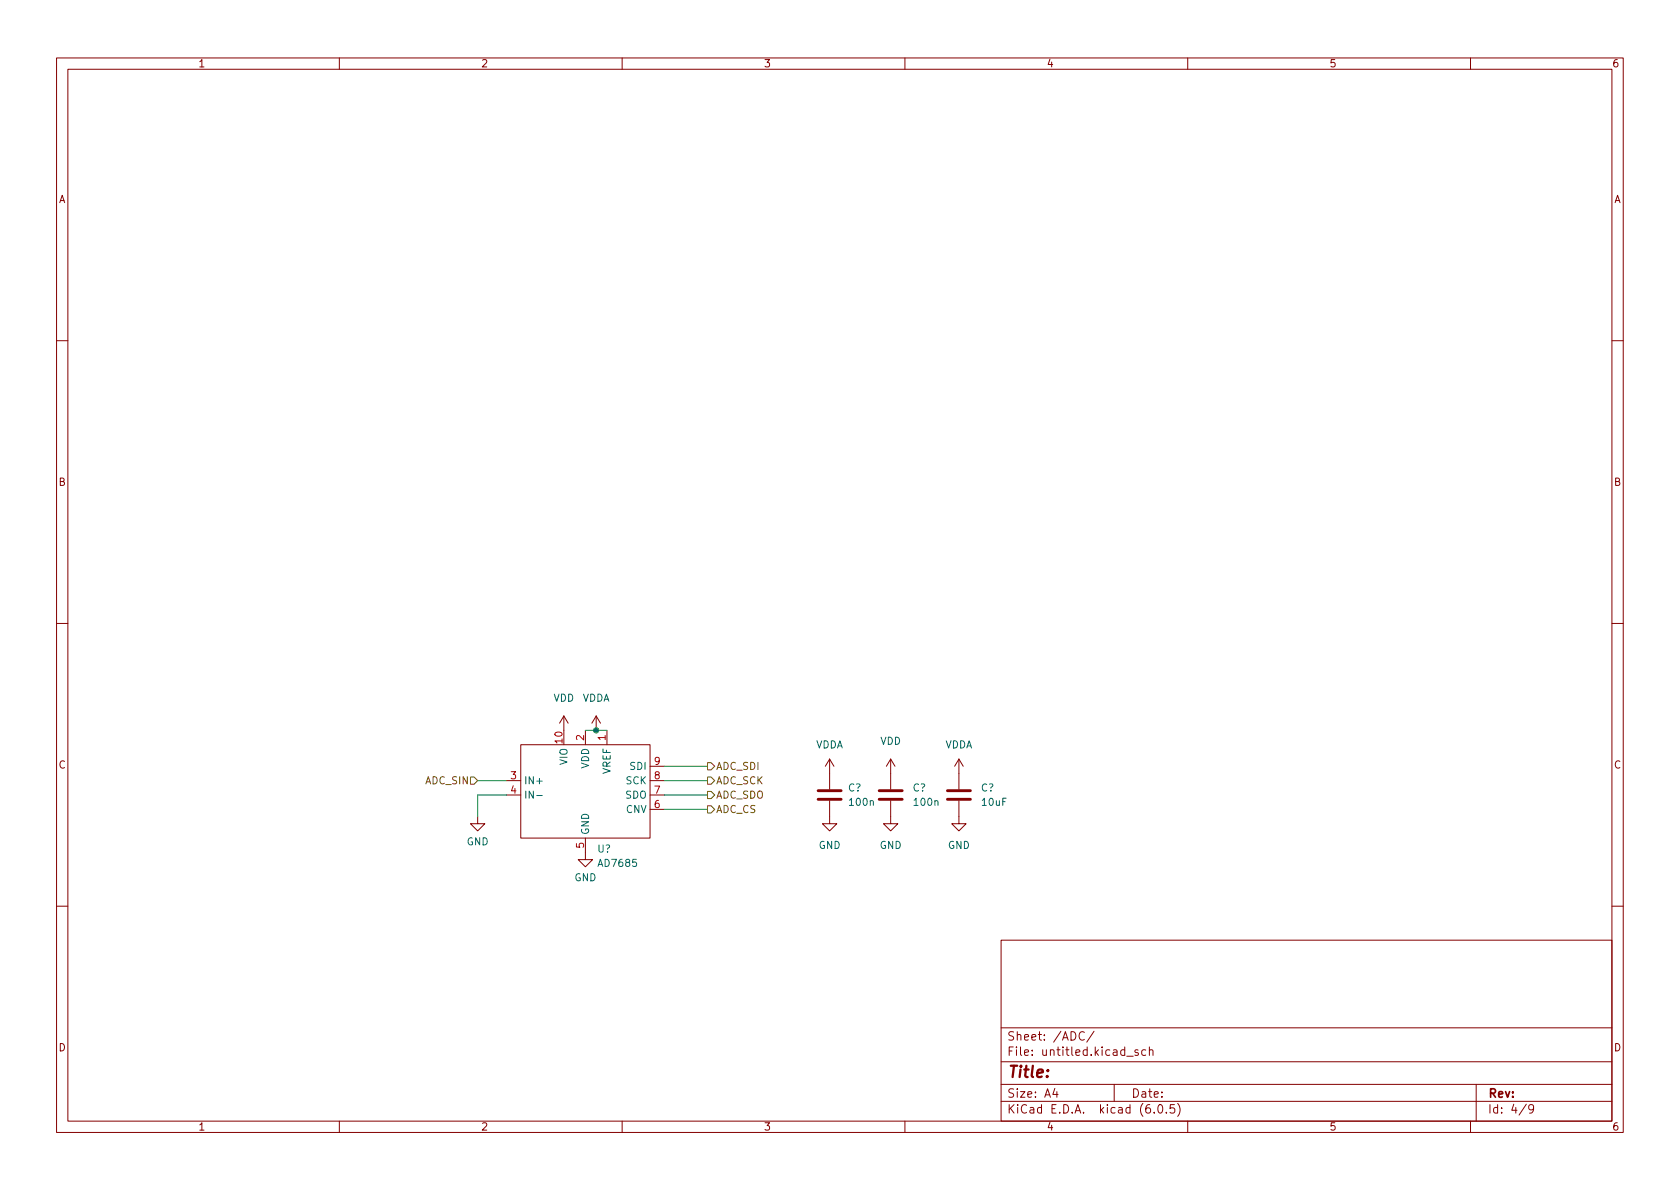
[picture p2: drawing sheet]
<svg xmlns="http://www.w3.org/2000/svg" width="297mm" height="210mm" viewBox="0 0 297 210" stroke-linecap="round" stroke-linejoin="round" font-family="sans-serif">
<g fill="none" stroke="#840000" stroke-width=".18">
<path d="M10 10.2h277v190.1h-277zM12 12.2h273v186.1h-273zM60 10.2v2M110 10.2v2M160 10.2v2M210 10.2v2M260 10.2v2M10 60.2h2M285 60.2h2M10 110.2h2M285 110.2h2M89.5 138h2.6"/>
<path d="M92.1 131.7h22.8v16.5h-22.8zM99.7 126.6l-.8 1.3M99.7 126.6v2.6M99.7 126.6l.8 1.3M103.5 129.2v2.5M105.4 126.6l-.8 1.3M105.4 126.6v2.6M105.4 126.6l.8 1.3M107.3 129.2v2.5M114.9 138h2.6M114.9 135.5h2.6M146.7 134.2l-.8 1.3"/>
<path d="M146.7 134.2v5.4M146.7 134.2l.7 1.3M157.5 134.2l-.8 1.3M157.5 134.2v5.4M157.5 134.2l.7 1.3M169.5 134.2l-.7 1.3M169.5 134.2v5.4M169.5 134.2l.8 1.3M84.5 144.4v1.3h1.2l-1.2 1.2-1.3-1.2h1.3M89.5 140.6h2.6M103.5 148.2v3.8h1.3l-1.3 1.3-1.3-1.3h1.3M114.9 140.6h2.6"/>
<path d="M114.9 143.1h2.6M146.7 141.6v4.1h1.3l-1.3 1.2-1.3-1.2h1.3M157.5 141.6v4.1h1.2l-1.2 1.2-1.3-1.2h1.3M169.5 141.6v4.1h1.3l-1.3 1.2-1.2-1.2h1.2M10 160.2h2M177 166.3h108v32h-108zM285 160.2h2M60 198.3v2M110 198.3v2M160 198.3v2M177 194.8h108M177 191.8h108"/>
<path d="M177 187.8h108M177 181.8h108M186.5 192.5l-.4 1h1M186.9 193v1M191.7 182.6a.6 .6 0 0 0-.7 0 .6 .6 0 0 0-.2 .7 .56 .56 0 0 0 .3 .6 .56 .56 0 0 0 .6-.1M193.4 182.4l-1.3 1.9M197 191.8v3M199.2 186.8h1.2M201.2 185.7l-.3-.1-.3 .2 .1 .3 .5 .1v.4h-.6M202.6 185.7l-.5-.1-.2 .3v.4l.1 .3h.6M203.2 185.8l.2-.2 .4 .1 .1 .9M203.2 185.1v1.5"/>
<path d="M204.1 196.7v.1M204.9 195.4l.2-.1a.81 .81 0 0 1 .6 .7 .81 .81 0 0 1-.3 .8h-.2a.81 .81 0 0 1-.6-.6 .81 .81 0 0 1 .3-.8zM206.2 196.7v.1M207.6 195.3h-.7v.7l.2-.1 .5 .1 .1 .2-.1 .5-.2 .1-.5-.1M208.2 195.1a1.72 1.72 0 0 1 0 2.3M210 198.3v2M260 198.3v2M261 191.8v6.5M269.9 195.3l-1.3 1.9M271.2 196l-.3 .3h-.3l-.3-.3 .1-.6 .5-.1 .2 .2a.99 .99 0 0 1-.4 1.3h-.3"/>
</g>
<path d="M94.9 140.7h1" fill="none" stroke="#006464" stroke-width=".18"/>
<path d="M144.7 139.8h4M155.4 139.8h4.1M167.5 139.8h4.1M144.7 141.3h4M155.4 141.3h4.1M167.5 141.3h4.1" fill="none" stroke="#840000" stroke-width=".51"/>
<path d="M83.2 137.4h.6l.7 .6-.7 .7h-.6zM125.1 134.9h.6l.7 .6-.7 .6h-.6zM125.1 137.4h.6l.7 .6-.7 .7h-.6zM125.1 139.9h.6l.7 .7-.7 .6h-.6zM125.1 142.5h.6l.7 .6-.7 .7h-.6z" fill="none" stroke="#725600" stroke-width=".18"/>
<path d="M84.5 138h5M103.5 129.2h3.8M117.5 135.5h7.6M117.5 138h7.6M89.5 140.6h-5v3.8M117.5 140.6h7.6M117.5 143.1h7.6" fill="none" stroke="#009600" stroke-width=".18"/>
<circle cx="105.4" cy="129.2" r=".46" fill="#009600" stroke="#009600" stroke-width=".18"/>
<text font-size="2.8" fill="#840000" x="178" y="190.6">Title:</text>
<g font-size="2.1" fill="#840000">
<text x="178" y="184">Sheet: /ADC/</text>
<text x="178" y="186.7">File: untitled.kicad_sch</text>
<text x="178" y="196.9">KiCad E.D.A. kicad (6.0.5)</text>
<text x="178" y="194.1">Size: A4</text>
<text x="200" y="194.1">Date:</text>
<text x="263" y="194.1">Rev:</text>
<text x="263" y="196.9">Id: 4/9</text>
</g>
<g font-size="1.8" fill="#840000">
<text x="35" y="11.9">1</text>
<text x="85" y="11.9">2</text>
<text x="135" y="11.9">3</text>
<text x="185" y="11.9">4</text>
<text x="235" y="11.9">5</text>
<text x="285" y="11.9">6</text>
<text x="10.3" y="35.9">A</text>
<text x="285.3" y="35.9">A</text>
<text x="10.3" y="85.9">B</text>
<text x="285.3" y="85.9">B</text>
<text x="10.3" y="135.9">C</text>
<text x="285.3" y="135.9">C</text>
<text x="10.3" y="185.9">D</text>
<text x="285.3" y="185.9">D</text>
<text x="35" y="199.9">1</text>
<text x="85" y="199.9">2</text>
<text x="135" y="199.9">3</text>
<text x="185" y="199.9">4</text>
<text x="235" y="199.9">5</text>
<text x="285" y="199.9">6</text>
</g>
<g font-size="1.8" fill="#006464">
<text x="97.8" y="124.1">VDD</text>
<text x="102.9" y="124.1">VDDA</text>
<text x="155.6" y="131.7">VDD</text>
<text x="100.3" y="135.2" transform="rotate(-90 100.3 135.2)">VIO</text>
<text x="104.1" y="135.9" transform="rotate(-90 104.1 135.9)">VDD</text>
<text x="107.9" y="136.9" transform="rotate(-90 107.9 136.9)">VREF</text>
<text x="111.5" y="136.1">SDI</text>
<text x="144.2" y="132.3">VDDA</text>
<text x="167" y="132.3">VDDA</text>
<text x="92.6" y="138.7">IN+</text>
<text x="92.6" y="141.2">IN-</text>
<text x="110.6" y="141.2">SDO</text>
<text x="110.7" y="143.8">CNV</text>
<text x="110.7" y="138.7">SCK</text>
<text x="149.9" y="139.9">C?</text>
<text x="150.3" y="142.5">100n</text>
<text x="161.4" y="139.9">C?</text>
<text x="161.7" y="142.5">100n</text>
<text x="173.4" y="139.9">C?</text>
<text x="173.7" y="142.5">10uF</text>
<text x="82.5" y="149.5">GND</text>
<text x="104.1" y="147.7" transform="rotate(-90 104.1 147.7)">GND</text>
<text x="101.5" y="155.8">GND</text>
<text x="105.6" y="150.7">U?</text>
<text x="106" y="153.3">AD7685</text>
<text x="144.7" y="150.1">GND</text>
<text x="155.5" y="150.1">GND</text>
<text x="167.6" y="150.1">GND</text>
</g>
<g font-size="1.8" fill="#a90000">
<text x="99.4" y="131.4" transform="rotate(-90 99.4 131.4)">10</text>
<text x="103.3" y="130.9" transform="rotate(-90 103.3 130.9)">2</text>
<text x="107.1" y="130.9" transform="rotate(-90 107.1 130.9)">1</text>
<text x="90.3" y="137.8">3</text>
<text x="115.7" y="137.8">8</text>
<text x="115.7" y="135.2">9</text>
<text x="90.3" y="140.3">4</text>
<text x="115.7" y="142.9">6</text>
<text x="115.7" y="140.3">7</text>
<text x="103.3" y="150" transform="rotate(-90 103.3 150)">5</text>
</g>
<g font-size="1.8" fill="#725600">
<text x="126.6" y="136.1">ADC_SDI</text>
<text x="75.2" y="138.7">ADC_SIN</text>
<text x="126.6" y="138.7">ADC_SCK</text>
<text x="126.6" y="143.8">ADC_CS</text>
<text x="126.6" y="141.2">ADC_SDO</text>
</g>
</svg>
